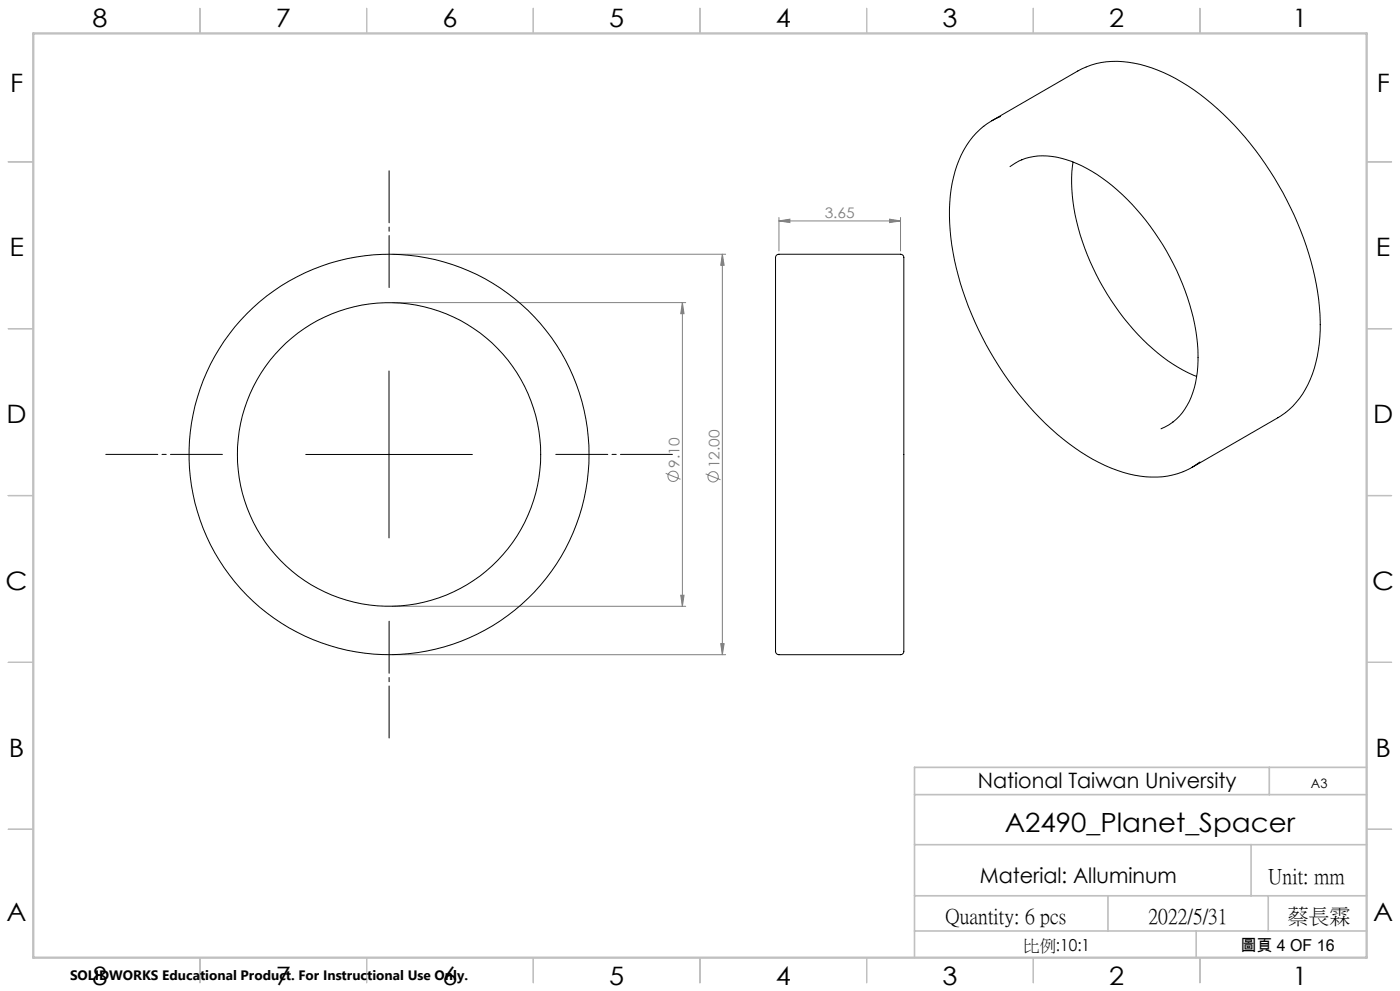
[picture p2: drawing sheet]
<svg xmlns="http://www.w3.org/2000/svg" width="420mm" height="297mm" viewBox="0 0 420 297" stroke-linecap="round" stroke-linejoin="round" font-family="sans-serif">
<g fill="none" stroke="#808080" stroke-width=".3">
<path d="M117.7 76.2h100M216.7 76.2l.5 3.3h-1zM216.7 76.2v120M233.7 66.2l3.3-.5v1zM233.7 65.2v10M233.7 66.2h36.5M266.9 65.7l3.3 .5-3.3 .5zM270.2 65.2v10M117.7 90.7h88M204.7 90.7l.5 3.3h-1zM204.7 90.7v91M199.7 141.8l4.5 1.8"/>
<path d="M211.7 142l4.4 1.8M204.2 178.4h1l-.5 3.3zM117.7 181.7h88M117.7 196.2h100M216.2 192.9h1l-.5 3.3z"/>
<circle cx="201.9" cy="142.7" r="1.56"/>
<circle cx="213.9" cy="142.9" r="1.56"/>
</g>
<path d="M116.7 86.2v-35M66.7 136.2h-35M166.7 136.2h35M116.7 186.2v35" fill="none" stroke="#000" stroke-width=".3" stroke-dasharray="30.5 1.3 1.3 1.3" stroke-dashoffset="14.9"/>
<path d="M116.7 111.2v50M91.7 136.2h50" fill="none" stroke="#000" stroke-width=".3"/>
<g fill="none" stroke="#c0c0c0" stroke-width=".35">
<path d="M60 2.5v7.5M110 2.5v7.5M160 2.5v7.5M210 2.5v7.5M260 2.5v7.5M310 2.5v7.5M360 2.5v7.5M2.5 48.5h7.5M410 48.5h7.5M2.5 98.5h7.5M410 98.5h7.5M2.5 148.5h7.5"/>
<path d="M410 148.5h7.5M2.5 198.5h7.5M410 198.5h7.5M2.5 248.5h7.5M410 248.5h7.5M60 287v7.5M110 287v7.5M160 287v7.5M210 287v7.5M260 287v7.5M310 287v7.5M360 287v7.5"/>
</g>
<path d="M274.4 238.2h135.6M380.8 230v8.2M410 230h-135.6v56.9M274.4 253.1h135.6M375.3 253.1v15.4M274.4 279h135.7M274.4 268.5h135.6M332.4 268.5v10.5M358.8 279v8M380.5 268.5v10.5" fill="none" stroke="#c0c0c0" stroke-width=".5"/>
<path d="M10 10h400v277h-400z" fill="none" stroke="#c0c0c0" stroke-width=".7"/>
<g fill="#808080">
<path d="M266.9 65.7l3.3 .5-3.3 .5zM233.7 66.2l3.3-.5v1z"/>
<path d="M204.7 90.7l.5 3.3h-1zM204.2 178.4h1l-.5 3.3zM216.7 76.2l.5 3.3h-1zM216.2 192.9h1l-.5 3.3z"/>
</g>
<g fill="none" stroke="#000" stroke-width=".3">
<path d="M295.1 37.8a28.4 28.4 0 0 0-9.8 19 71.3 71.3 0 0 0 5.2 35.1 95.4 95.4 0 0 0 31.9 42.3 41.7 41.7 0 0 0 24.7 8.8l3.1-.3 4.7-1.3M300.2 34.9l-2.8 1.4-2.2 1.5M325.8 20.1l-2.4 1.2-25.9 14.9M325.9 20.1a27.9 27.9 0 0 1 21.4 .9 71.5 71.5 0 0 1 27.8 22.1 95.4 95.4 0 0 1 20.7 48.8 42.9 42.9 0 0 1-4.2 24.8l-2.7 3.8-3.2 3.1M306.5 47.9a21.1 21.1 0 0 1 16.5 1.1 59.2 59.2 0 0 1 24.6 22.5 67 67 0 0 1 11.8 36.6 24.5 24.5 0 0 1-6.4 17.5l-1.2 .9M306.6 47.9l-3.6 2M321.9 48.6a55.8 55.8 0 0 0 5.2 29.9 71.4 71.4 0 0 0 24.8 30.6l3.1 1.9 4 1.8M232.9 76.5l.8-.3h36.5a1.38 1.38 0 0 1 .9 1.9v117.1a.97 .97 0 0 1-.9 1h-36.5a1.39 1.39 0 0 1-1-2v-107.2a59 59 0 0 1 .1-10.3zM351.9 126.5l-1.3 .9-2.3 1.1M360 138.5l-3 1.9-2 1M385.6 123.7l-2.2 1.5-25.9 14.9"/>
<circle cx="116.7" cy="136.2" r="45.5"/>
<circle cx="116.7" cy="136.2" r="60"/>
</g>
<text font-size="7.9" x="301.4" y="249.3">A2490_Planet_Spacer</text>
<g font-size="7.6">
<text x="27.7" y="8.2">8</text>
<text x="82.7" y="8.2">7</text>
<text x="132.7" y="8.2">6</text>
<text x="182.7" y="8.2">5</text>
<text x="232.7" y="8.2">4</text>
<text x="282.7" y="8.2">3</text>
<text x="332.7" y="8.2">2</text>
<text x="387.7" y="8.2">1</text>
<text x="3" y="27.5">F</text>
<text x="413" y="27.5">F</text>
<text x="2.8" y="76.7">E</text>
<text x="412.8" y="76.7">E</text>
<text x="2" y="126.7">D</text>
<text x="412" y="126.7">D</text>
<text x="1.7" y="176.7">C</text>
<text x="411.7" y="176.7">C</text>
<text x="2.7" y="226.7">B</text>
<text x="412.7" y="226.7">B</text>
<text x="2" y="276">A</text>
<text x="412" y="276">A</text>
<text x="27.7" y="295.2">8</text>
<text x="82.7" y="295.2">7</text>
<text x="132.7" y="295.2">6</text>
<text x="182.7" y="295.2">5</text>
<text x="232.7" y="295.2">4</text>
<text x="282.7" y="295.2">3</text>
<text x="332.7" y="295.2">2</text>
<text x="387.7" y="295.2">1</text>
</g>
<g font-size="6.3">
<text x="293.3" y="236.3">National Taiwan University</text>
<text x="293.9" y="264.7">Material: Alluminum</text>
<text x="380.5" y="264.6">Unit: mm</text>
<text x="283.7" y="276.6">Quantity: 6 pcs</text>
<text x="344.6" y="276.6">2022/5/31</text>
<text x="386.3" y="276.6">蔡長霖</text>
</g>
<g font-size="4.9">
<text x="307" y="285">比例:10:1</text>
<text x="372.1" y="285.1">圖頁 4 OF 16</text>
</g>
<g font-size="4.4" fill="#808080">
<text x="247.4" y="65.3">3.65</text>
<text x="203.8" y="140.2" transform="rotate(-90 203.8 140.2)">9.10</text>
<text x="215.8" y="140.3" transform="rotate(-90 215.8 140.3)">12.00</text>
</g>
<text font-size="4.1" x="21" y="293.7">SOLIDWORKS Educational Product. For Instructional Use Only.</text>
<text font-size="3.9" x="393.3" y="236.2">A3</text>
</svg>
